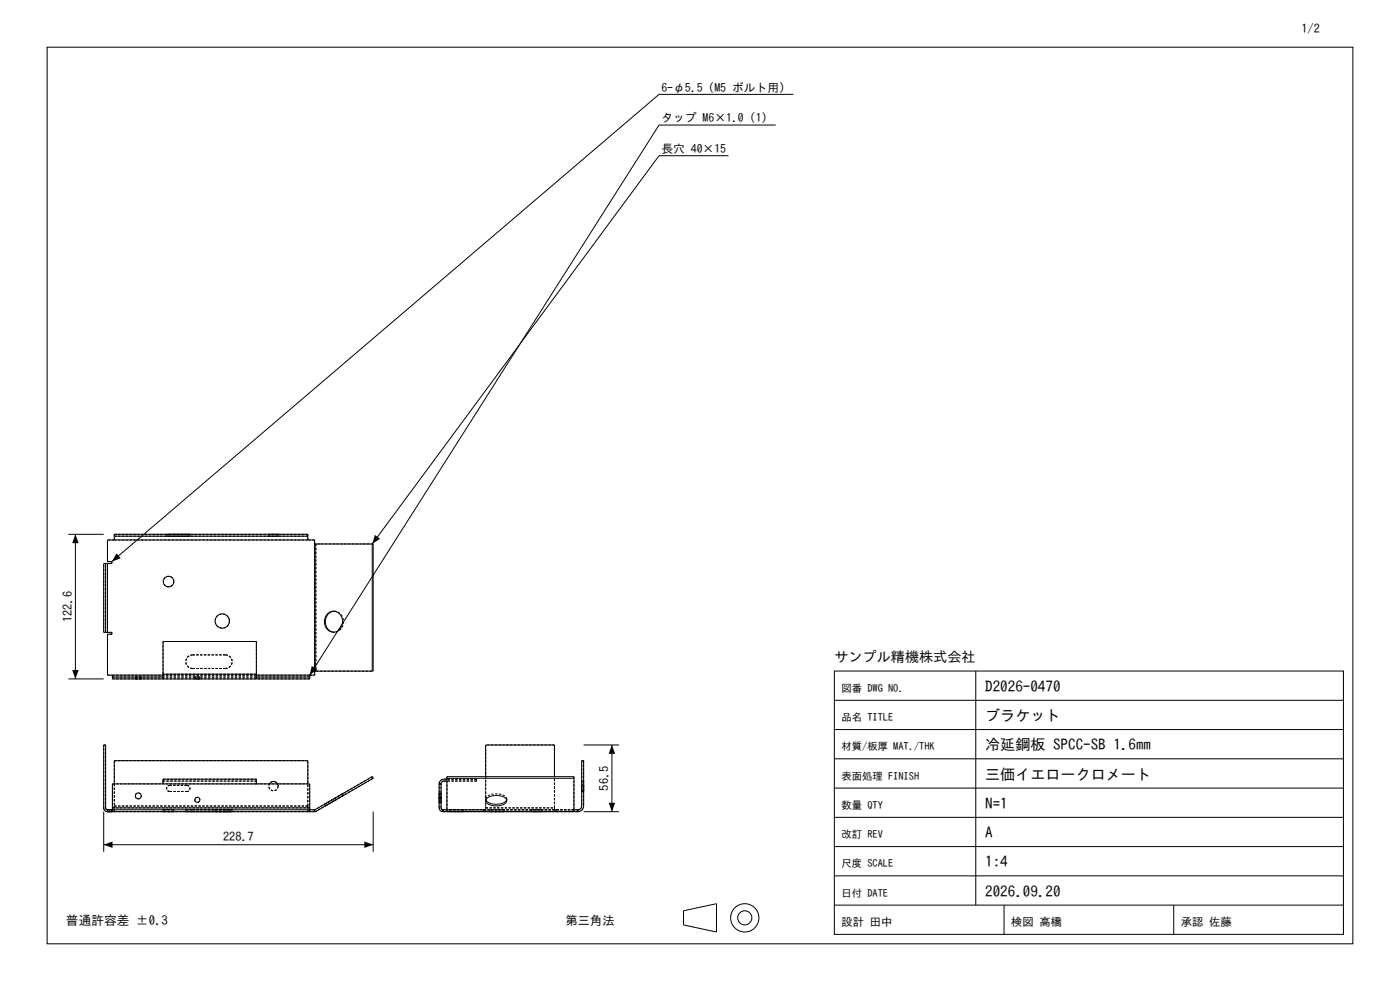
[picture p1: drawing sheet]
<svg xmlns="http://www.w3.org/2000/svg" width="420mm" height="297mm" viewBox="0 0 420 297" stroke-linecap="round" stroke-linejoin="round" font-family="sans-serif">
<g fill="none" stroke="#000" stroke-width=".3">
<path d="M14.1 14.1h391.8v268.8h-391.8zM232.7 37.5h-35l-104.8 164.8v.6M238 28.3h-40.3l-164.1 140M218.6 46.7h-20.9l-86 116.3v38.1M20.5 160.1h10.6M22.6 160.1v43.4M31.7 168.9h.5M31.7 168.9v20.6M31.7 168.9h-.6v20.6h.6M32.2 168.9v20.6M33.6 168.3h-1.4v-6.5h62.2v40.5h-17.5M33.6 168.3v.6h-1.4"/>
<path d="M34.3 160.7v1.1M34.3 160.7v-.6h58v.6M34.3 160.7h58M92.3 160.7v1.1M94.4 163h.1M94.5 163h17.5v38.1h-17.5M94.5 163v38.1M31.7 189.5h.5M32.2 189.5h1.4v.6h-1.4v12.2h16.7M98.1 184.1a2.7 2.7 0 0 1 3.2-.6 2.7 2.7 0 0 1 1.5 2.8 2.75 2.75 0 0 1-2.8 3.2 2.75 2.75 0 0 1-2.7-3.2l.2-1.2zM100.2 183.2a3.2 3.2 0 0 0-2.6 3.1 3.2 3.2 0 0 0 2.6 3.2M20.5 203.5h10.6"/>
<path d="M33.7 202.3v.6M33.7 202.9v.6h59.2v-.6M33.7 202.9h15.2M48.9 202.1v1.4M48.9 202.1h28M48.9 202.1v-9.8h28v9.8M76.9 202.1v1.4M76.9 202.9h16M94.4 201.1h.1M250.3 201.1h152.7v78.9h-152.7zM250.3 218.6h152.7M250.3 209.9h152.7"/>
<path d="M292.7 201.1v70.2M34.3 234.9v-6.9h58v6.9M48.9 234.9v-1.4h28v1.4M80.8 234.9a1.4 1.4 0 0 1 2.5 0M131.8 234.9v7.2l.2 .7 .9 .5M131.8 234.9h.5M132.3 234.9v7.2l.2 .4 .4 .2M134.1 233.5a1.68 1.68 0 0 0-2.3 1.4M134.1 234.1h-.9a.85 .85 0 0 0-.9 .8M134.1 233.3h38.1M145.7 232.8v-9.5h20.6v9.5M145.8 239.7a4.4 4.4 0 0 0 5.5 .8l.7-.8"/>
<path d="M146 239.4a4.6 4.6 0 0 1 6 .3 1.42 1.42 0 0 1-1.4 1.6 4.4 4.4 0 0 1-4.8-1zM175.1 223.3h10.6M183.6 223.3v20M250.3 236.2h152.7M250.3 227.4h152.7M31.1 243.3v12M31.1 253.2h80.9M32.2 242.7l-.4-.2-.1-.4v-18.8h-.6v18.8l.2 .7 .9 .5M32.2 243.3h62.2M32.2 242.7h1.5M32.2 242.7v.6M33.7 242.1v1.2"/>
<path d="M33.7 242.1h59.2M33.7 242.1v-7.2h59.2v7.2M92.9 242.1v1.2M92.9 242.7h1.5M94.4 242.7l17.3-9.9 .3 .5-17.6 10M94.4 242.7v.6M112 243.3v12M132.9 243.3h40.5M132.9 242.7h1.2M132.9 242.7v.6M134.1 243.1v.2M134.1 243.1v-10.3h38.1v10.3"/>
<path d="M134.1 243.1h38.1M172.2 243.1v.2M172.2 242.7h1.2M173.4 242.7l.9-.5 .2-.6v-13.6h.6v13.6a1.7 1.7 0 0 1-1.7 1.7M173.4 242.7v.6M175.1 243.3h10.6M250.3 253.7h152.7M250.3 245h152.7M205.1 273l9.8-2.2v8.5l-9.8-2.1zM250.3 271.3h152.7M250.3 262.5h152.7M301.2 271.3v8.7"/>
<path d="M352.1 271.3v8.7"/>
<circle cx="50.6" cy="174.3" r="1.59"/>
<circle cx="66.7" cy="186.1" r="2.15"/>
<circle cx="41.5" cy="238.5" r=".9"/>
<circle cx="59.2" cy="239.7" r=".76"/>
<circle cx="223.4" cy="275.1" r="4.2"/>
<circle cx="223.4" cy="275.1" r="2.12"/>
</g>
<g fill="none" stroke="#000" stroke-width=".3" stroke-dasharray=".7 .4" stroke-linecap="butt">
<path d="M32.2 168.9v20.6M32.2 161.8v6.5M32.2 168.3h1.4M32.2 168.9h-1.1M33.6 168.9h-1.4M33.6 168.3v.6M34.3 161.8h58M34.3 161.8h-2.1M34.3 160.1h58M34.3 161.8v-1.7M34.3 160.7h58M50 160.1h.9"/>
<path d="M50 160.7h.9M50 160.7v-.6M50.9 160.1h-.9M50.9 160.1h5.2M50.9 160.7h-.9M50.9 160.7h5.2M52.2 174.3a1.59 1.59 0 0 1-2.3 1.4 1.59 1.59 0 0 1-.4-2.6 1.59 1.59 0 0 1 2.6 .7l.1 .5M56.1 160.1h-5.2M56.1 160.1h.9M56.1 160.7h-5.2M56.1 160.7h.9M57 160.1h-.9"/>
<path d="M57 160.7h-.9M57 160.7v-.6M80.6 160.1h2.8M80.6 160.7h2.8M80.6 160.7v-.6M83.4 160.1h-2.8M83.4 160.7h-2.8M83.4 160.1v.6M92.3 161.8v-1.7M94.4 163v38.1M94.4 163v-1.2M94.4 161.8h-2.1"/>
<path d="M94.4 163h.4M94.8 163v38.1M112 163h-17.2M31.1 189.5v-20.6M31.7 189.5v-20.6M32.2 190.1v12.2M32.2 189.5h1.4M32.2 189.5h-1.1M33.6 190.1h-1.4M33.6 189.5v.6M48.9 192.3h28M67.6 196.3h-9.8"/>
<path d="M67.6 196.3a2.03 2.03 0 0 1 2.1 2 2.03 2.03 0 0 1-2.1 2M68.8 186.1a2.15 2.15 0 0 1-3 2 2.15 2.15 0 0 1-.5-3.6 2.15 2.15 0 0 1 3.5 1.1v.5M76.9 192.3v9.8M100 183.2h.3M100.2 183.2h.1M100.3 189.5h-.1M100.3 183.2a3.2 3.2 0 0 1 2.8 3.1 3.2 3.2 0 0 1-2.8 3.2M100.3 189.5h-.3M32.2 202.3h1.5M33.7 202.3v1.2M40.6 203.5h1.8M40.6 202.9h1.8"/>
<path d="M40.6 203.5v-.6M42.4 203.5h-1.8M42.4 202.9h-1.8M42.4 202.9v.6M48.9 202.9v.6M48.9 202.1v.8M48.9 202.1v-9.8M57.8 200.3a2.03 2.03 0 0 1-2.1-2 2.03 2.03 0 0 1 2.1-2M57.8 200.3h9.8M58.4 203.5h1.6M58.4 202.9h1.6M58.4 203.5v-.6"/>
<path d="M60 203.5h-1.6M60 202.9h-1.6M60 202.9v.6M76.9 202.3h-28M76.9 202.9h-28M76.9 202.9v.6M76.9 202.1h-28M76.9 202.1v.8M92.9 202.3h-59.2M92.9 202.3h1.5M92.9 203.5h-59.2M92.9 202.3v1.2"/>
<path d="M92.9 202.9h-59.2M94.4 202.3v-1.2M94.4 201.1h.4M94.8 201.1h17.2M31.1 223.3h.6M33.7 234.9h15.2M34.3 228v13.6M34.3 234.9v6.7M40.6 238.5a.9 .9 0 0 0 1.2 .9 .9 .9 0 0 0 .3-1.5 .9 .9 0 0 0-1.4 .3l-.1 .3M48.9 234.1v.8M48.9 233.5v.6M48.9 233.5h28"/>
<path d="M48.9 234.1h28M50.9 237.2a.92 .92 0 0 1-.9-.9 .92 .92 0 0 1 .9-.9M50.9 237.2h5.2M56.1 235.4h-5.2M56.1 235.4a.92 .92 0 0 1 .9 .9 .92 .92 0 0 1-.9 .9M58.4 239.7a.76 .76 0 0 0 1.1 .7 .76 .76 0 0 0 .3-1.2 .76 .76 0 0 0-1.3 .2l-.1 .3M76.9 234.9h-28M76.9 234.9h16M76.9 234.1h-28M76.9 234.1v.8M76.9 233.5v.6M83.3 234.9l.1 .7"/>
<path d="M83.4 235.6a1.4 1.4 0 0 1-1.9 1.3 1.4 1.4 0 0 1-.4-2.3 1.4 1.4 0 0 1 2.3 .6v.4M83.4 235.6a1.4 1.4 0 0 1-1.7 1.4 1.4 1.4 0 0 1-.9-2.1M92.3 228h-58M92.9 234.9v7.2M100 239.5l-2.7 1.5M100.3 240l-2.7 1.5M102.8 237.9l-2.8 1.6M102.8 237.9l.3 .5M103.1 238.4l-2.8 1.6M111.7 232.8l-17.2 9.9M112 233.3l-17.2 9.8M112 233.3l-.3-.5"/>
<path d="M131.8 234.9h.5M131.8 239.7v.8M131.8 238.9v.8M131.8 238.5v.9M131.8 239.4v-1.8M131.8 237.6v.9M131.8 234.9a1.41 1.41 0 0 1 1.4-1.4M132.3 239.7v.8M132.3 238.9v.8M132.3 238.5v.9M132.3 239.4v-1.8M132.3 237.6v.9"/>
<path d="M132.3 234.9h-.5M132.3 238.9h-.5M132.3 237.6h-.5M132.3 239.4h-.5M133.2 234.1a.85 .85 0 0 0-.9 .8M133.2 233.5h9.8M133.2 234.1h9.8M143 233.5v.6M143 233.5h-8.9M143 234.1h-8.9M145.7 232.8v9.3M145.7 223.3v18.8"/>
<path d="M145.7 239.5l.1 .2M145.7 240v-.5M152 239.7v-.2M152 239.5a2.82 2.82 0 0 0-3.1-1.6 2.82 2.82 0 0 0-3.2 1.6M152 239.5v.5M166.3 223.3h-20.6M172.2 232.8v9.9M174.5 228v13.6M174.5 235.4v1.8M174.5 237.2v-1.8M174.5 235.6v1.4M174.5 237v-2.8"/>
<path d="M174.5 234.2v1.4M174.5 237h.6M174.5 234.2h.6M175.1 228v13.6M175.1 235.4v1.8M175.1 237.2v-1.8M175.1 235.6v1.4M175.1 237v-2.8M175.1 234.2v1.4M175.1 228h-.6M175.1 235.4h-.6M175.1 237.2h-.6"/>
<path d="M31.1 242.1v-18.8M31.7 242.1v-18.8M31.7 242.1l.1 .4 .4 .2M32.2 243.3h1.4M32.2 242.7h1.4M32.2 243.3v-.6M32.2 243.3l-.9-.5-.2-.7M33.6 243.3h-1.4M33.6 242.7h-1.4M33.6 243.3v-.6M33.7 242.7v.6M33.7 242.1v.6"/>
<path d="M33.7 242.1v-7.2M34.3 243.3h58M34.3 243.3h-2.1M34.3 242.7h58M34.3 242.7h-2.1M34.3 241.6h58M34.3 243.3v-1.7M34.3 242.7v.6M34.3 241.6v1.1M49 243.3h3.2M49 242.7h3.2M49 242.7v.6"/>
<path d="M52.2 243.3h-3.2M52.2 242.7h-3.2M52.2 243.3v-.6M55.7 243.3h2.1M55.7 242.7h2.1M55.7 242.7v.6M57.8 243.3h-2.1M57.8 243.3h9.8M57.8 242.7h-2.1M57.8 242.7h9.8M64.5 243.3h4.3M64.5 242.7h4.3"/>
<path d="M64.5 242.7v.6M67.6 243.3h-9.8M67.6 243.3h2.1M67.6 242.7h-9.8M67.6 242.7h2.1M68.8 243.3h-4.3M68.8 242.7h-4.3M68.8 243.3v-.6M69.7 243.3h-2.1M69.7 242.7h-2.1M69.7 242.7v.6M92.3 242.7v.6"/>
<path d="M92.3 243.3v-1.7M92.3 241.6v1.1M92.3 241.6v-13.6M92.3 241.6v-6.7M92.9 242.7h-59.2M92.9 242.7v.6M92.9 242.1h-59.2M92.9 242.1v.6M94.4 242.7v.6M94.4 243.3h-2.1M94.4 242.7h-2.1M94.4 243.3l.4-.2"/>
<path d="M94.4 243.3v-.6M94.5 242.7h-.1M97.3 241l5.5-3.1M97.3 241l.3 .5M97.6 241.5l5.5-3.1M131.8 242.1v-7.2M131.8 240.5v-1.6M132.3 242.1l.2 .4 .4 .2M132.3 242.1v-7.2M132.3 240.5v-1.6M132.3 240.5h-.5M132.9 242.7v.6"/>
<path d="M132.9 243.3v-.6M132.9 243.3l-.9-.5-.2-.7M134.1 242.7v.6M134.1 242.7v-9.9M134.9 243.3h4M134.9 242.7h4M134.9 243.3v-.6M138.9 243.3h-4M138.9 242.7h-4M138.9 243.3v-.6M145.1 243.3h-12.2M145.1 242.7h-12.2"/>
<path d="M145.1 243.3v-.6M145.7 243.3h-.6M145.7 242.7h-.6M145.7 243.3v-.6M145.7 242.1v.6M145.7 243.3v-1.2M145.7 242.1h20.6M146.9 243.3h4.3M146.9 242.7h4.3M146.9 242.7v.6M149.1 243.3h-2.2M149.1 242.7h-2.2"/>
<path d="M151.2 243.3h-2.1M151.2 242.7h-2.1M151.2 242.7v.6M159.3 243.3h3.2M159.3 242.7h3.2M159.3 242.7v.6M160.9 243.3h-1.6M160.9 242.7h-1.6M162.5 243.3h-1.6M162.5 242.7h-1.6M162.5 242.7v.6M166.3 243.3h-20.6"/>
<path d="M166.3 242.7h-20.6M166.3 243.3v-1.2M166.3 242.1v-18.8M166.3 242.1v-9.3M166.3 242.1v.6M166.3 243.3v-.6M166.9 243.3h-.6M166.9 242.7h-.6M166.9 243.3v-.6M172.2 242.7h-38.1M172.2 242.7v.6M173.4 243.3h-6.5"/>
<path d="M173.4 242.7h-6.5M173.4 242.7v.6M173.4 243.3a1.7 1.7 0 0 0 1.7-1.7M173.4 243.3v-.6M174.5 241.6l-.2 .6-.9 .5"/>
</g>
<path d="M22.6 160.1l1 2.7h-1.9zM34.9 165.9l1.3 1.4-2.6 1zM112.5 160.3l1.5 1.2-2.3 1.5zM21.7 200.8h1.9l-1 2.7zM93.5 199.6l1.7 1-2.3 1.7zM183.6 223.3l.9 2.6h-1.9zM31.1 253.2l2.7-1v1.9zM109.3 252.2l2.7 1-2.7 .9zM182.6 240.6h1.9l-.9 2.7z" fill="#000"/>
<g font-size="4.5">
<text x="295.6" y="207.3">D2026-0470</text>
<text x="295.6" y="216.1">ブラケット</text>
<text x="295.6" y="224.9">冷延鋼板 SPCC-SB 1.6mm</text>
<text x="295.6" y="233.6">三価イエロークロメート</text>
<text x="295.6" y="242.4">N=1</text>
<text x="295.6" y="251.2">A</text>
<text x="295.6" y="259.9">1:4</text>
<text x="295.6" y="268.7">2026.09.20</text>
</g>
<text font-size="4.2" x="250.3" y="198.3">サンプル精機株式会社</text>
<text font-size="3.8" x="19.8" y="277.2">普通許容差 ±0.3</text>
<g font-size="3.7">
<text x="390.4" y="9.9">1/2</text>
<text x="21.6" y="186.4" transform="rotate(-90 21.6 186.4)">122.6</text>
<text x="182.6" y="236.9" transform="rotate(-90 182.6 236.9)">56.5</text>
<text x="66.9" y="252.2">228.7</text>
<text x="169.7" y="277.2">第三角法</text>
</g>
<g font-size="3.5">
<text x="198.4" y="27.4">6-φ5.5（M5 ボルト用）</text>
<text x="198.4" y="36.6">タップ M6×1.0（1）</text>
<text x="198.4" y="45.8">長穴 40×15</text>
</g>
<g font-size="3.4">
<text x="252.4" y="277.5">設計 田中</text>
<text x="303.3" y="277.5">検図 高橋</text>
<text x="354.2" y="277.5">承認 佐藤</text>
</g>
<g font-size="3.1">
<text x="252.4" y="207.3">図番 DWG NO.</text>
<text x="252.4" y="216.1">品名 TITLE</text>
<text x="252.4" y="224.9">材質/板厚 MAT./THK</text>
<text x="252.4" y="233.6">表面処理 FINISH</text>
<text x="252.4" y="242.4">数量 QTY</text>
<text x="252.4" y="251.2">改訂 REV</text>
<text x="252.4" y="259.9">尺度 SCALE</text>
<text x="252.4" y="268.7">日付 DATE</text>
</g>
</svg>
